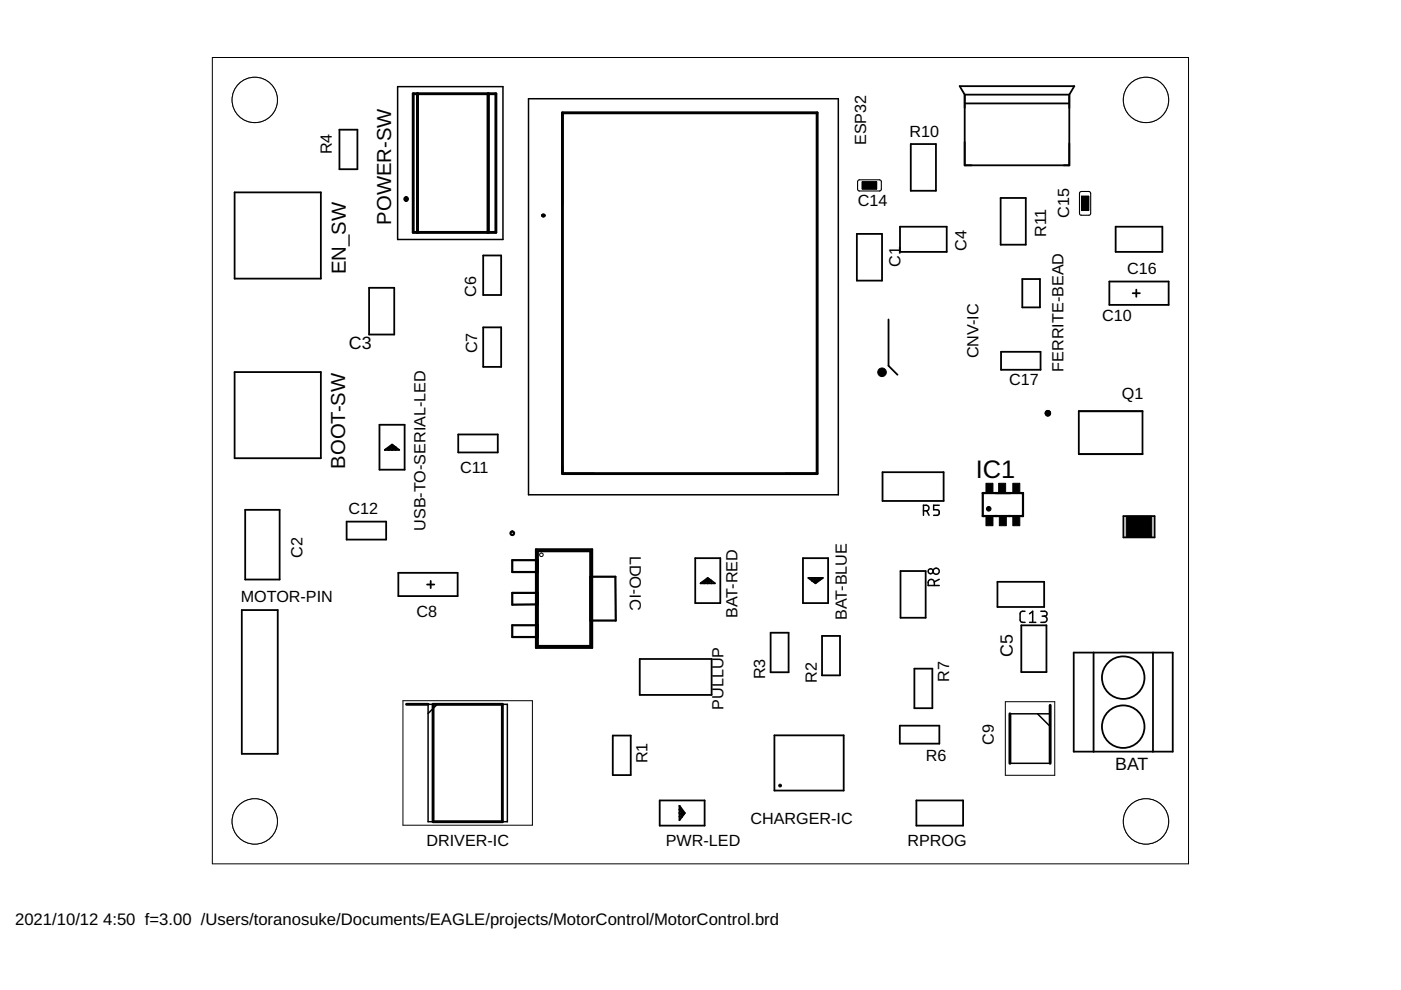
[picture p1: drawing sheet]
<svg xmlns="http://www.w3.org/2000/svg" width="297mm" height="210mm" viewBox="0 0 297 210" stroke-linecap="round" stroke-linejoin="round" font-family="sans-serif">
<g fill="none" stroke="#000" stroke-width=".38">
<path d="M72 27.5h3.8v8.4h-3.8zM193.1 30.5h5.3v9.9h-5.3zM204.5 20.1l-1-1.8h24.3l-1.1 1.8M204.5 20.1h22.2M204.5 20.1v15h22.2v-15M204.6 21.9h22.1M49.7 40.8h18.3v18.3h-18.3zM102.4 54.2h3.9v8.3h-3.9zM181.7 49.6h5.3v9.9h-5.3zM190.8 48.1h9.9v5.3h-9.9zM212.2 42h5.3v9.9h-5.3zM216.7 59.2h3.8v6h-3.8z"/>
<path d="M235.2 59.7h12.6v4.9h-12.6zM236.5 48.1h9.9v5.3h-9.9zM49.7 78.9h18.3v18.3h-18.3zM78.3 61h5.3v9.9h-5.3zM102.4 69.4h3.9v8.4h-3.9zM188.4 67.7v9.9l1.9 1.9M212.2 74.6h8.4v3.8h-8.4zM240.2 62.2h1.5M240.9 61.4v1.5M80.5 90.1h5.3v9.5h-5.3zM81.6 95.4l1.5-1.1 1.5 1.1zM81.6 95.4l1.7-1-.9 1 1.1-.8-.4 .8 .8-.6v.6"/>
<path d="M97.2 92.1h8.3v3.8h-8.3zM228.7 87.2h13.5v9.1h-13.5zM52 108.1h7.3v14.8h-7.3zM73.5 110.6h8.4v3.8h-8.4zM147.4 118.3h5.3v9.6h-5.3zM170.2 118.3h5.4v9.6h-5.4zM187.1 100.1h13v6.1h-13zM238.2 109.4h6.6v4.5h-6.6zM51.3 129.3h7.6v30.5h-7.6zM84.5 121.5h12.5v4.9h-12.5zM90.6 123.9h1.5M91.3 123.2v1.5"/>
<path d="M135.6 139.7h15.3v7.6h-15.3zM148.5 123.7l1.6-1.2 1.5 1.2zM148.5 123.7l1.7-1-.9 1 1.1-.8-.3 .8 .7-.6v.6M163.4 134.2h3.8v8.3h-3.8zM171.4 122.5h3l-1.5 1.2zM172.1 122.5v.6l.8-.6-.4 .8 1.2-.8-1 1 1.7-1M174.3 134.8h3.8v8.4h-3.8zM190.9 121.1h5.4v9.9h-5.4zM211.5 123.4h9.9v5.3h-9.9zM216.5 132.6h5.4v9.9h-5.4zM227.6 138.4h21v21h-21zM231.9 138.4v21"/>
<path d="M244.5 138.4v21M129.9 156h3.8v8.3h-3.8zM164.2 155.9h14.7v11.7h-14.7zM190.8 153.9h8.4v3.8h-8.4zM193.9 141.8h3.8v8.4h-3.8zM139.9 169.7h9.5v5.3h-9.5zM144.1 170.9l1.1 1.5-1.1 1.5zM144.1 170.9l.9 1.7-.9-1 .7 1.2-.7-.4 .5 .7h-.5M194.3 169.7h9.9v5.3h-9.9z"/>
<circle cx="238.1" cy="154.1" r="4.5"/>
<circle cx="238.1" cy="143.7" r="4.5"/>
</g>
<path d="M181.9 38.2l.3-.1 4.4 .1 .3 .3-.1 1.8-.3 .2h-4.4l-.3-.4v-1.6zM229 40.7l.3-.1h1.6l.3 .2v4.5l-.2 .3h-1.7l-.4-.2z" fill="none" stroke="#000" stroke-width=".23"/>
<g fill="none" stroke="#000" stroke-width=".61">
<path d="M87.6 19.9h17.5v29.4h-17.5zM88.5 19.9v29.4M103.5 19.9v29.4M119.3 23.9h53.9v76.5h-53.9zM86.1 41.9l.3 .2-.3 .4M86.1 41.9l-.3 .2 .1 .3 .2 .1M86.1 42.5h.1M86.1 41.9h.1M115.1 45.7l.1 .1 .2-.1M115.1 45.7l.1-.2 .2 .2M115.1 45.7h.1M115.4 45.7h.1"/>
<path d="M86.2 149.3h4.6M91.8 149.3h14.7v24.9h-14.7zM214.1 151.3v10.5M222.7 149.5v12.3"/>
</g>
<path d="M209 109.5h1.5v2h-1.5zM209 102.5h1.5v1.9h-1.5zM211.7 102.5h1.5v1.9h-1.5zM211.9 109.5h1.5v2h-1.5zM214.7 109.5h1.5v2h-1.5zM214.7 102.5h1.5v1.9h-1.5zM238.8 109.4h5.4v4.5h-5.4z" fill="#000" stroke="#000" stroke-width=".21"/>
<g fill="none" stroke="#000" stroke-width=".32">
<path d="M84.3 18.4h22.3v32.4h-22.3zM88.5 19.9h15v29.4h-15zM112.1 20.9h65.6v84h-65.6zM119.3 23.9v19.5M119.3 23.9h.1M119.3 23.9h53.9M173.2 23.9h.1M173.2 23.9v18.8M119.3 43.4h.1M173.2 42.7h.1M119.3 98.9v1.5M119.3 98.9h.1"/>
<path d="M173.2 98.9v1.5M173.2 98.9h.1M119.3 100.4h6.7M119.3 100.4h.1M173.2 100.4h-6.7M173.2 100.4h.1M195.8 108.3h.6a.59 .59 0 0 0 .6-.6 .59 .59 0 0 0-.6-.6h-.6v2.2M196.5 108.3l.5 1M199.1 107.1h-1.1v1h.7a.61 .61 0 0 1 .4 .6 .61 .61 0 0 1-.4 .6h-.7M198.1 124.1a1.16 1.16 0 0 0-.3-1.1l-.4-.2-.5 .3-.1 1h2.3M199.1 122.8l-1 .6M217.3 129.6h-.5a.51 .51 0 0 0-.5 .5v1.5l.3 .3 .7 .1"/>
<path d="M218.3 132h1.3M218.3 130.1l.6-.5v2.4M220.7 129.6h.8a.52 .52 0 0 1 .5 .5 .52 .52 0 0 1-.5 .5h-.5M221.3 130.6a.66 .66 0 0 1 .7 .7 .66 .66 0 0 1-.7 .7h-.6M90.8 149.3h16.8v24.9h-16.8zM92.7 149.3l-1.9 2M214.1 151.3h8.6v10.5h-8.6zM220 151.3l2.7 2.7"/>
<circle cx="197.3" cy="121.1" r=".52"/>
<circle cx="198.5" cy="121.1" r=".65"/>
</g>
<g fill="#000" stroke="#000" stroke-width=".21">
<path d="M209.4 107.4a.49 .49 0 0 1 .7 .3 .49 .49 0 0 1-.4 .6 .49 .49 0 0 1-.6-.4l.5-.1 .1 .1h-.6z" fill-rule="evenodd"/>
<circle cx="187" cy="78.9" r=".91"/>
<circle cx="222.2" cy="87.6" r=".6"/>
<circle cx="165.4" cy="166.6" r=".3"/>
</g>
<g fill="none" stroke="#000" stroke-width=".47">
<path d="M113.6 116.5h11.9v20.9h-11.9zM114 116.9h11.2v20.1h-11.2zM114 118.8h-5.4v2.5h5.4M208.4 104.5h8.5v4.9h-8.5zM114 125.7h-5.4v2.5l5.4-.1M114 132.6h-5.4v2.5h5.4M125.2 122.3h5.3l.1 9.3h-5.4"/>
<circle cx="108.6" cy="113.1" r=".38"/>
</g>
<g fill="none" stroke="#000" stroke-width=".21">
<path d="M182.8 38.5h3.1v1.6h-3.1zM182.8 39.9h3.1M182.8 39.8h3.1M182.8 39.7h3.1M182.8 39.6h3.1M182.8 39.5h3.1M182.8 39.4h3.1M182.8 39.3h3.1M182.8 39.2h3.1M182.8 39.1h3.1M182.8 39h3.1M182.8 38.9h3.1"/>
<path d="M182.8 38.8h3.1M182.8 38.7h3.1M182.8 38.6h3.1M182.8 40h3.1M229.3 41.6h1.5v3h-1.5zM229.3 44.6h1.5M229.3 44.5h1.5M229.3 44.4h1.5M229.3 44.3h1.5M229.3 44.2h1.5M229.3 44.1h1.5M229.3 44h1.5"/>
<path d="M229.3 43.9h1.5M229.3 43.8h1.5M229.3 43.7h1.5M229.3 43.6h1.5M229.3 43.5h1.5M229.3 43.4h1.5M229.3 43.3h1.5M229.3 43.2h1.5M229.3 43.1h1.5M229.3 43h1.5M229.3 42.9h1.5M229.3 42.8h1.5"/>
<path d="M229.3 42.7h1.5M229.3 42.6h1.5M229.3 42.5h1.5M229.3 42.4h1.5M229.3 42.3h1.5M229.3 42.2h1.5M229.3 42.1h1.5M229.3 42h1.5M229.3 41.9h1.5M229.3 41.8h1.5M229.3 41.7h1.5M85.4 148.6h27.5v26.4h-27.5z"/>
<path d="M213.1 148.8h10.5v15.6h-10.5z"/>
<circle cx="114.8" cy="117.6" r=".39"/>
<circle cx="54" cy="174.2" r="4.8"/>
</g>
<circle cx="54" cy="174.2" r="4.8" fill="#fff" stroke="#000" stroke-width=".21"/>
<circle cx="54" cy="21.2" r="4.8" fill="none" stroke="#000" stroke-width=".21"/>
<circle cx="54" cy="21.2" r="4.8" fill="#fff" stroke="#000" stroke-width=".21"/>
<circle cx="243" cy="174.2" r="4.8" fill="none" stroke="#000" stroke-width=".21"/>
<circle cx="243" cy="174.2" r="4.8" fill="#fff" stroke="#000" stroke-width=".21"/>
<circle cx="243" cy="21.2" r="4.8" fill="none" stroke="#000" stroke-width=".21"/>
<circle cx="243" cy="21.2" r="4.8" fill="#fff" stroke="#000" stroke-width=".21"/>
<path d="M45 12.2h207v171h-207z" fill="none" stroke="#000" stroke-width=".21"/>
<text font-size="5.4" x="206.9" y="101.3">IC1</text>
<g font-size="4.3">
<text x="82.9" y="47.6" transform="rotate(-90 82.9 47.6)">POWER-SW</text>
<text x="73.3" y="58.1" transform="rotate(-90 73.3 58.1)">EN_SW</text>
<text x="73.2" y="99.3" transform="rotate(-90 73.2 99.3)">BOOT-SW</text>
</g>
<g font-size="3.8">
<text x="74" y="74">C3</text>
<text x="214.8" y="139.3" transform="rotate(-90 214.8 139.3)">C5</text>
<text x="236.4" y="163.3">BAT</text>
</g>
<g font-size="3.5">
<text x="3.2" y="196.2">2021/10/12</text>
<text x="21.9" y="196.2">4:50 f=3.00 /Users/toranosuke/Documents/EAGLE/projects/MotorControl/MotorControl.brd</text>
</g>
<g font-size="3.4">
<text x="192.8" y="29">R10</text>
<text x="70.4" y="32.7" transform="rotate(-90 70.4 32.7)">R4</text>
<text x="183.6" y="30.8" transform="rotate(-90 183.6 30.8)">ESP32</text>
<text x="181.9" y="43.7">C14</text>
<text x="226.7" y="46.2" transform="rotate(-90 226.7 46.2)">C15</text>
<text x="204.9" y="53.2" transform="rotate(-90 204.9 53.2)">C4</text>
<text x="221.8" y="50.2" transform="rotate(-90 221.8 50.2)">R11</text>
<text x="190.9" y="56.6" transform="rotate(-90 190.9 56.6)">C1</text>
<text x="239" y="58.1">C16</text>
<text x="100.9" y="62.9" transform="rotate(-90 100.9 62.9)">C6</text>
<text x="233.7" y="68.1">C10</text>
<text x="101.2" y="74.9" transform="rotate(-90 101.2 74.9)">C7</text>
<text x="207.4" y="75.9" transform="rotate(-90 207.4 75.9)">CNV-IC</text>
<text x="214" y="81.6">C17</text>
<text x="225.5" y="78.8" transform="rotate(-90 225.5 78.8)">FERRITE-BEAD</text>
<text x="237.9" y="84.6">Q1</text>
<text x="97.5" y="100.4">C11</text>
<text x="73.9" y="109.1">C12</text>
<text x="90.2" y="112.5" transform="rotate(-90 90.2 112.5)">USB-TO-SERIAL-LED</text>
<text x="64.1" y="118.3" transform="rotate(-90 64.1 118.3)">C2</text>
<text x="133.5" y="117.8" transform="rotate(90 133.5 117.8)">LDO-IC</text>
<text x="51" y="127.6">MOTOR-PIN</text>
<text x="88.3" y="130.9">C8</text>
<text x="156.4" y="131.1" transform="rotate(-90 156.4 131.1)">BAT-RED</text>
<text x="179.5" y="131.5" transform="rotate(-90 179.5 131.5)">BAT-BLUE</text>
<text x="162.3" y="144.1" transform="rotate(-90 162.3 144.1)">R3</text>
<text x="173.2" y="144.7" transform="rotate(-90 173.2 144.7)">R2</text>
<text x="201.3" y="144.6" transform="rotate(-90 201.3 144.6)">R7</text>
<text x="153.4" y="150.5" transform="rotate(-90 153.4 150.5)">PULLUP</text>
<text x="137.3" y="161.8" transform="rotate(-90 137.3 161.8)">R1</text>
<text x="196.3" y="161.3">R6</text>
<text x="210.7" y="158" transform="rotate(-90 210.7 158)">C9</text>
<text x="90.4" y="179.4">DRIVER-IC</text>
<text x="141.2" y="179.5">PWR-LED</text>
<text x="159.1" y="174.6">CHARGER-IC</text>
<text x="192.4" y="179.4">RPROG</text>
</g>
</svg>
